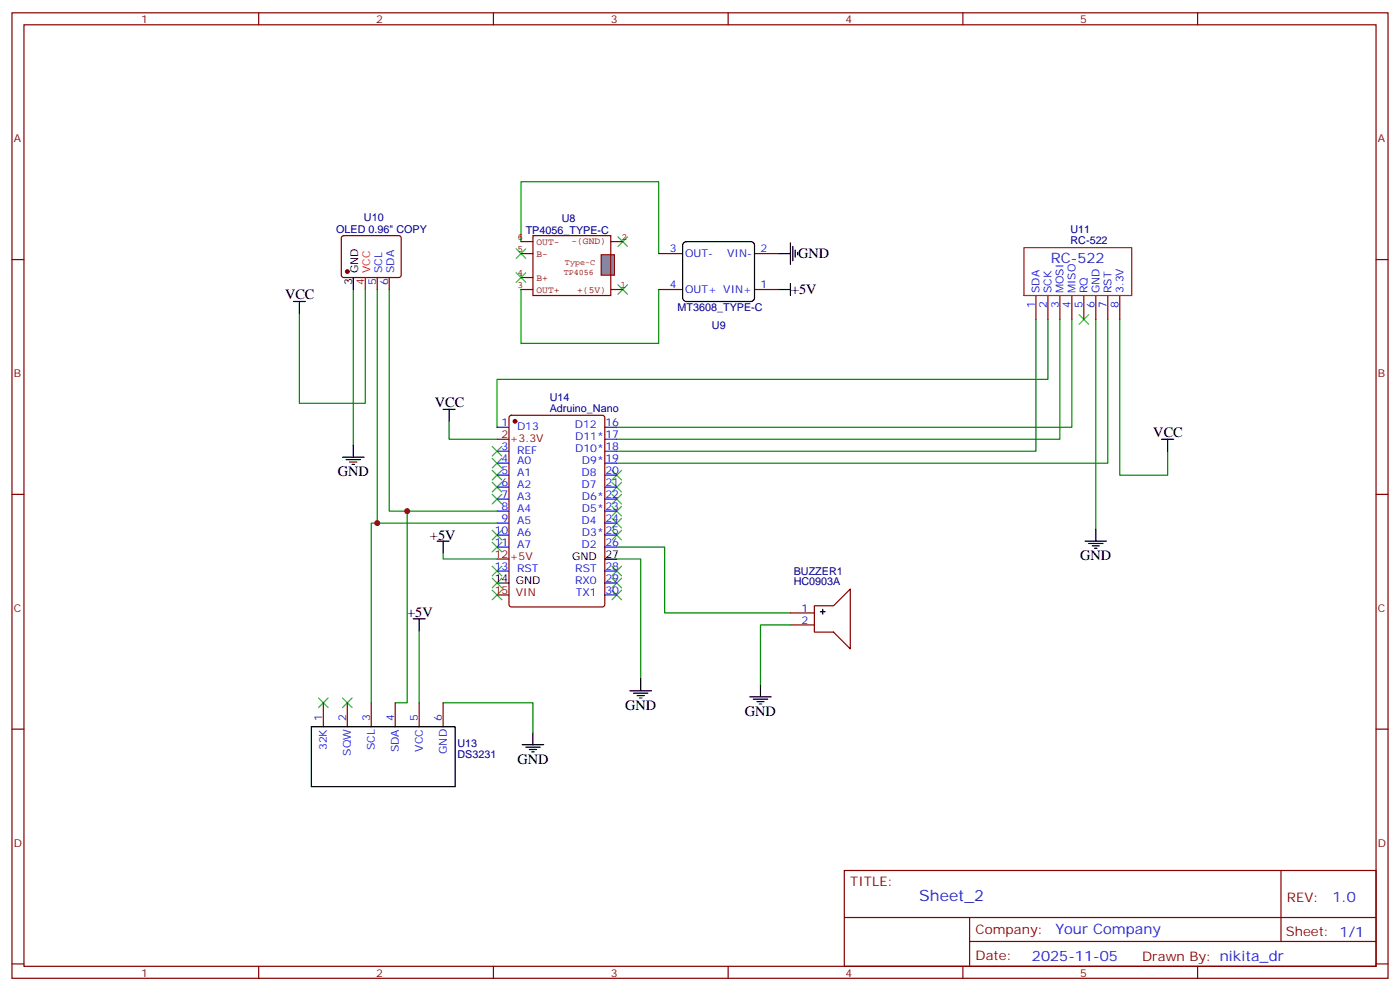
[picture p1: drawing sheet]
<svg xmlns="http://www.w3.org/2000/svg" width="412mm" height="292mm" viewBox="0 0 412 292" stroke-linecap="round" stroke-linejoin="round" font-family="sans-serif">
<g fill="none" stroke="#870000" stroke-width=".35">
<path d="M3.5 3.8h405.4v284.3h-405.4zM7.1 7.3h398.2v277.3h-398.2zM76.2 3.8v3.5M145.3 3.8v3.5M214.5 3.8v3.5M283.6 3.8v3.5M352.8 3.8v3.5M3.5 76.4h3.6M405.3 76.4h3.6M3.5 145.6h3.6M405.3 145.6h3.6M3.5 214.7h3.6"/>
<path d="M405.3 214.7h3.6M248.7 256.4h156.6v28.2h-156.6zM377.3 256.4v20.9M248.7 270.2h156.5M285.6 277.3h119.6M285.6 270.2v14.1M3.5 283.9h3.6M76.2 284.6v3.5M145.3 284.6v3.5M214.5 284.6v3.5M283.6 284.6v3.5M352.8 284.6v3.5"/>
<path d="M405.3 283.9h3.6"/>
</g>
<g fill="none" stroke="#3c3" stroke-width=".35">
<path d="M152 73.3l2.9 2.8M154.9 73.3l-2.9 2.8M182 69.7l2.9 2.9M184.9 69.7l-2.9 2.9M152 80.3l2.9 2.8M154.9 80.3l-2.9 2.8M182 83.9l2.9 2.8M184.9 83.9l-2.9 2.8M317.9 92.7l2.8 2.8M320.7 92.7l-2.8 2.8M145 138.5l2.8 2.9M145 135l2.8 2.8"/>
<path d="M145 131.5l2.8 2.8M147.8 138.5l-2.8 2.9M147.8 135l-2.8 2.8M147.8 131.5l-2.8 2.8M180.3 138.5l2.8 2.9M183.1 138.5l-2.8 2.9M145 159.7l2.8 2.8M145 156.2l2.8 2.8M145 145.6l2.8 2.8M145 142.1l2.8 2.8M147.8 159.7l-2.8 2.8M147.8 156.2l-2.8 2.8"/>
<path d="M147.8 145.6l-2.8 2.8M147.8 142.1l-2.8 2.8M180.3 142.1l2.8 2.8M180.3 145.6l2.8 2.8M180.3 149.1l2.8 2.8M180.3 152.6l2.8 2.9M180.3 156.2l2.8 2.8M183.1 142.1l-2.8 2.8M183.1 145.6l-2.8 2.8M183.1 149.1l-2.8 2.8M183.1 152.6l-2.8 2.9M183.1 156.2l-2.8 2.8"/>
<path d="M145 173.8l2.8 2.8M145 170.3l2.8 2.8M145 166.8l2.8 2.8M147.8 173.8l-2.8 2.8M147.8 170.3l-2.8 2.8M147.8 166.8l-2.8 2.8M180.3 166.8l2.8 2.8M180.3 170.3l2.8 2.8M180.3 173.8l2.8 2.8M183.1 166.8l-2.8 2.8M183.1 170.3l-2.8 2.8M183.1 173.8l-2.8 2.8"/>
<path d="M93.8 205.6l2.9 2.8M96.7 205.6l-2.9 2.8M100.9 205.6l2.8 2.8M103.7 205.6l-2.8 2.8"/>
</g>
<path d="M229.3 74.7h3.5M232.8 71.5v6.4M233.5 72.6v4.2M234.2 73.6v2.1M234.9 74.3v.7M229.3 85.3h3.5M232.8 83.5v3.5" fill="none" stroke="#000" stroke-width=".35"/>
<path d="M153.5 71.2v-17.7h40.5v21.2M153.5 85.3v15.8h40.5v-15.8" fill="none" stroke="#008700" stroke-width=".35"/>
<path d="M153.5 71.2h3.5M153.5 74.7h3.5M179.9 71.2h3.5M153.5 85.3h3.5M153.5 81.7h3.5M179.9 85.3h3.5" fill="none" stroke="#850000" stroke-width=".35"/>
<path d="M177.1 75h3.9v6h-3.9z" fill="#999" stroke="#850000" stroke-width=".35"/>
<path d="M157 69.4h22.9v17.6h-22.9z" fill="none" stroke="#850000" stroke-width=".35"/>
<g fill="none" stroke="#870000" stroke-width=".35">
<path d="M100.8 69.6l.4-.2h16.3l.5 .2 .2 .5-.1 11.2-.6 .4h-16.5l-.5-.7v-10.9zM194 74.7h7.1M222.2 74.7h7.1M111.1 81.7v3.6M114.7 81.7v3.6M194 85.3h7.1M222.2 85.3h7.1M305.2 87v7.1M308.7 87v7.1M312.2 87v7.1M315.7 87v7.1M319.3 87v7.1"/>
<path d="M322.8 87v7.1M326.3 87v7.1M329.8 87v7.1M146.4 129.4h3.5M150.2 122.5l.4-.2h26.8l.7 .4 .1 55.3-.5 .7-27.1 .1-.6-.5-.1-55.3zM146.4 164.6h3.5M146.4 175.2h3.5M239.9 178.4h5.6l5-4.9v17.6l-5-4.9h-5.6zM232.8 184h7.1M232.8 180.5h7.1M95.2 207v7M102.3 207v7"/>
<path d="M109.4 207v7M116.4 207v7M123.5 207v7M130.5 207v7"/>
</g>
<g fill="none" stroke="#000" stroke-width=".35">
<path d="M201.3 71.6l.8-.4h19.1l.6 .2 .4 .8v15.5l-.2 .7-.8 .4h-19.1l-.6-.2-.4-.9v-15.5zM86.4 88.8h3.6M88.2 88.8v3.5M104.1 81.7v3.6M100.9 134.7h6.3M102 135.4h4.2M103 136.1h2.1M103.7 136.8h.7M104.1 131.1v3.6M130.5 120.5h3.6M132.3 120.5v3.6M342.2 129.4h3.5"/>
<path d="M344 129.4v3.5M128.8 159.3h3.5M130.5 159.3v3.6M319.6 159.3h6.4M322.8 155.8v3.5M146.4 171.7h3.5M178.2 164.6h3.5M242.4 179.5v1.4M320.7 160.1h4.2M321.7 160.8h2.1M322.4 161.5h.7M121.7 182.3h3.5"/>
<path d="M123.5 182.3v3.5M188.7 199.9v3.5M241.7 180.2h1.4M91.7 214h42.4v17.7h-42.4zM153.8 219.3h6.4M157 215.8v3.5M185.6 203.4h6.3M186.6 204.2h4.3M187.7 204.9h2.1M188.4 205.6h.7M220.8 205.2h6.4M221.9 205.9h4.2"/>
<path d="M223 206.6h2.1M223.7 207.3h.7M224 201.7v3.5M154.9 220h4.2M155.9 220.7h2.1M156.6 221.4h.7"/>
</g>
<g fill="none" stroke="#008700" stroke-width=".35">
<path d="M104.1 85.3v45.8M107.6 85.3v33.5h-19.4v-26.5M111.1 85.3v68.8M114.7 85.3v65.2h5.2M305.2 94.1v38.8h-123.5M308.7 94.1v17.6h-162.3v14.1M312.2 94.1v35.3h-130.5M315.7 94.1v31.7h-134M322.8 94.1v61.7M326.3 94.1v42.3h-144.6M329.8 94.1v45.8h14.2v-7M132.3 124.1v5.3h14.1"/>
<path d="M146.4 154.1h-37v52.9M146.4 150.5h-26.5v56.5h-3.5M130.5 162.9v1.7h15.9M181.7 164.6h7v35.3M181.7 161.1h14.1v19.4h37M123.5 185.8v21.2M232.8 184h-8.8v17.7M130.5 207h26.5v8.8"/>
</g>
<g fill="#870000" stroke="#870000" stroke-width=".35">
<circle cx="102.3" cy="80" r=".53"/>
<circle cx="151.7" cy="124.1" r=".53"/>
</g>
<path d="M107.6 81.7v3.6" fill="none" stroke="#f00" stroke-width=".35"/>
<path d="M301.6 72.9h31.8v14.1h-31.8z" fill="none" stroke="#930" stroke-width=".35"/>
<g fill="none" stroke="#00f" stroke-width=".35">
<path d="M146.4 125.8h3.5M146.4 132.9h3.5M146.4 136.4h3.5M146.4 139.9h3.5M178.2 125.8h3.5M178.2 132.9h3.5M178.2 136.4h3.5M178.2 139.9h3.5M178.2 129.4h3.5M146.4 143.5h3.5M146.4 147h3.5M146.4 150.5h3.5"/>
<path d="M146.4 154.1h3.5M146.4 157.6h3.5M178.2 143.5h3.5M178.2 147h3.5M178.2 150.5h3.5M178.2 154.1h3.5M178.2 157.6h3.5M146.4 161.1h3.5M146.4 168.2h3.5M178.2 161.1h3.5M178.2 168.2h3.5M178.2 175.2h3.5"/>
<path d="M178.2 171.7h3.5"/>
</g>
<g fill="#c00">
<circle cx="111.1" cy="154.1" r=".88"/>
<circle cx="119.9" cy="150.5" r=".88"/>
</g>
<text font-size="4.6" fill="#00f" x="270.8" y="265.4">Sheet_2</text>
<g font-size="4.2">
<text x="235.1" y="76.1">GND</text>
<text x="84" y="88.1">VCC</text>
<text x="233" y="86.7">+5V</text>
<text x="128.1" y="119.8">VCC</text>
<text x="339.7" y="128.7">VCC</text>
<text x="99.5" y="140.3">GND</text>
<text x="126.6" y="159">+5V</text>
<text x="318.2" y="165">GND</text>
<text x="119.9" y="181.6">+5V</text>
<text x="184.1" y="209.1">GND</text>
<text x="219.4" y="210.9">GND</text>
<text x="152.4" y="225">GND</text>
</g>
<g font-size="4.2" fill="#00f">
<text x="309.5" y="77.6">RC-522</text>
<text x="392.5" y="265.6">1.0</text>
<text x="310.9" y="275.2">Your Company</text>
<text x="304" y="283">2025-11-05</text>
</g>
<g font-size="3.9" fill="#800">
<text x="250.5" y="260.9">TITLE:</text>
<text x="379.1" y="265.6">REV:</text>
<text x="287.4" y="275.1">Company:</text>
<text x="378.7" y="275.8">Sheet: 1/1</text>
<text x="287.4" y="282.8">Date:</text>
<text x="336.4" y="282.9">Drawn By: nikita_dr</text>
</g>
<g font-size="3.2" fill="#800">
<text x="41.6" y="6.8">1</text>
<text x="110.8" y="6.8">2</text>
<text x="179.9" y="6.8">3</text>
<text x="249.1" y="6.8">4</text>
<text x="318.2" y="6.8">5</text>
<text x="4.1" y="41.9">A</text>
<text x="405.9" y="41.9">A</text>
<text x="4.1" y="111">B</text>
<text x="405.9" y="111">B</text>
<text x="147.7" y="129">2</text>
<text x="150.2" y="130.1">+3.3V</text>
<text x="145.7" y="164.3">12</text>
<text x="150.2" y="165">+5V</text>
<text x="145.7" y="174.9">15</text>
<text x="151.9" y="175.6">VIN</text>
<text x="4.1" y="180.2">C</text>
<text x="405.9" y="180.2">C</text>
<text x="4.1" y="249.3">D</text>
<text x="405.9" y="249.3">D</text>
<text x="41.6" y="287.6">1</text>
<text x="110.8" y="287.6">2</text>
<text x="179.9" y="287.6">3</text>
<text x="249.1" y="287.6">4</text>
<text x="318.2" y="287.6">5</text>
</g>
<g font-size="3.2" fill="#000080">
<text x="107.2" y="65.2">U10</text>
<text x="165.5" y="65.2">U8</text>
<text x="99" y="68.8">OLED 0.96&quot; COPY</text>
<text x="154.9" y="68.8">TP4056_TYPE-C</text>
<text x="315.3" y="71.9">RC-522</text>
<text x="315.3" y="68.6">U11</text>
<text x="199.6" y="91.7">MT3608_TYPE-C</text>
<text x="209.7" y="97">U9</text>
<text x="161.9" y="118.1">U14</text>
<text x="161.9" y="121.2">Adruino_Nano</text>
<text x="233.8" y="172.4">HC0903A</text>
<text x="233.8" y="169.4">BUZZER1</text>
<text x="134.8" y="220.1">U13</text>
<text x="134.8" y="223.3">DS3231</text>
</g>
<g font-size="3.2" fill="#00f">
<text x="197.3" y="74.3">3</text>
<text x="201.8" y="75.7">OUT-</text>
<text x="214.2" y="75.7">VIN-</text>
<text x="224" y="74.3">2</text>
<text x="110.8" y="83.9" transform="rotate(-90 110.8 83.9)">5</text>
<text x="112.5" y="80.4" transform="rotate(-90 112.5 80.4)">SCL</text>
<text x="114.3" y="83.9" transform="rotate(-90 114.3 83.9)">6</text>
<text x="116.1" y="80.4" transform="rotate(-90 116.1 80.4)">SDA</text>
<text x="197.3" y="84.9">4</text>
<text x="201.8" y="86.3">OUT+ VIN+</text>
<text x="224" y="84.9">1</text>
<text x="306.2" y="86.3" transform="rotate(-90 306.2 86.3)">SDA</text>
<text x="309.7" y="86.3" transform="rotate(-90 309.7 86.3)">SCK</text>
<text x="313.3" y="86.3" transform="rotate(-90 313.3 86.3)">MOSI</text>
<text x="316.8" y="86.3" transform="rotate(-90 316.8 86.3)">MISO</text>
<text x="320.3" y="86.3" transform="rotate(-90 320.3 86.3)">RQ</text>
<text x="323.8" y="86.3" transform="rotate(-90 323.8 86.3)">GND</text>
<text x="327.4" y="86.3" transform="rotate(-90 327.4 86.3)">RST</text>
<text x="330.9" y="86.3" transform="rotate(-90 330.9 86.3)">3.3V</text>
<text x="304.8" y="90.8" transform="rotate(-90 304.8 90.8)">1</text>
<text x="308.3" y="90.8" transform="rotate(-90 308.3 90.8)">2</text>
<text x="311.9" y="90.8" transform="rotate(-90 311.9 90.8)">3</text>
<text x="315.4" y="90.8" transform="rotate(-90 315.4 90.8)">4</text>
<text x="318.9" y="90.8" transform="rotate(-90 318.9 90.8)">5</text>
<text x="322.4" y="90.8" transform="rotate(-90 322.4 90.8)">6</text>
<text x="326" y="90.8" transform="rotate(-90 326 90.8)">7</text>
<text x="329.5" y="90.8" transform="rotate(-90 329.5 90.8)">8</text>
<text x="147.7" y="125.5">1</text>
<text x="178.3" y="125.5">16</text>
<text x="152.3" y="126.5">D13</text>
<text x="169.3" y="126.2">D12</text>
<text x="169.4" y="129.7">D11*</text>
<text x="178.3" y="129">17</text>
<text x="147.7" y="132.5">3</text>
<text x="147.7" y="136.1">4</text>
<text x="152.3" y="133.6">REF</text>
<text x="152.3" y="136.8">A0</text>
<text x="169.4" y="133.2">D10*</text>
<text x="171.4" y="136.8">D9*</text>
<text x="178.3" y="136.1">19</text>
<text x="178.3" y="132.5">18</text>
<text x="147.7" y="139.6">5</text>
<text x="147.7" y="143.1">6</text>
<text x="152.3" y="140.3">A1</text>
<text x="152.3" y="143.8">A2</text>
<text x="171.3" y="143.8">D7</text>
<text x="171.3" y="140.3">D8</text>
<text x="178.3" y="143.1">21</text>
<text x="178.3" y="139.6">20</text>
<text x="147.7" y="146.6">7</text>
<text x="152.3" y="147.4">A3</text>
<text x="171.4" y="147.4">D6*</text>
<text x="178.3" y="146.6">22</text>
<text x="147.7" y="150.2">8</text>
<text x="147.7" y="153.7">9</text>
<text x="152.3" y="150.9">A4</text>
<text x="152.3" y="154.4">A5</text>
<text x="171.3" y="154.4">D4</text>
<text x="171.4" y="150.9">D5*</text>
<text x="178.3" y="153.7">24</text>
<text x="178.3" y="150.2">23</text>
<text x="145.7" y="157.2">10</text>
<text x="145.7" y="160.8">11</text>
<text x="152.3" y="157.9">A6</text>
<text x="152.3" y="161.5">A7</text>
<text x="171.3" y="161.5">D2</text>
<text x="171.4" y="157.9">D3*</text>
<text x="178.3" y="160.8">26</text>
<text x="178.3" y="157.2">25</text>
<text x="145.7" y="167.8">13</text>
<text x="178.3" y="167.8">28</text>
<text x="152.3" y="168.5">RST</text>
<text x="169.4" y="172">RX0</text>
<text x="169.5" y="168.5">RST</text>
<text x="178.3" y="171.3">29</text>
<text x="169.6" y="175.6">TX1</text>
<text x="178.3" y="174.9">30</text>
<text x="236.1" y="183.7">2</text>
<text x="236.1" y="180.2">1</text>
<text x="94.9" y="212.3" transform="rotate(-90 94.9 212.3)">1</text>
<text x="102" y="212.3" transform="rotate(-90 102 212.3)">2</text>
<text x="109" y="212.3" transform="rotate(-90 109 212.3)">3</text>
<text x="116.1" y="212.3" transform="rotate(-90 116.1 212.3)">4</text>
<text x="123.1" y="212.3" transform="rotate(-90 123.1 212.3)">5</text>
<text x="130.2" y="212.3" transform="rotate(-90 130.2 212.3)">6</text>
<text x="96.3" y="221" transform="rotate(-90 96.3 221)">32K</text>
<text x="110.4" y="220.9" transform="rotate(-90 110.4 220.9)">SCL</text>
<text x="117.5" y="221.5" transform="rotate(-90 117.5 221.5)">SDA</text>
<text x="124.5" y="221.3" transform="rotate(-90 124.5 221.3)">VCC</text>
<text x="103.4" y="222.5" transform="rotate(-90 103.4 222.5)">SQW</text>
<text x="131.6" y="222" transform="rotate(-90 131.6 222)">GND</text>
</g>
<g font-size="3.2">
<text x="103.7" y="83.9" transform="rotate(-90 103.7 83.9)">3</text>
<text x="105.5" y="80.4" transform="rotate(-90 105.5 80.4)">GND</text>
<text x="168.5" y="165">GND</text>
<text x="178.3" y="164.3">27</text>
<text x="145.7" y="171.3">14</text>
<text x="151.9" y="172">GND</text>
</g>
<g font-size="3.2" fill="#f00">
<text x="107.2" y="83.9" transform="rotate(-90 107.2 83.9)">4</text>
<text x="109" y="80.4" transform="rotate(-90 109 80.4)">VCC</text>
</g>
<g font-size="2.8" fill="#840000">
<text x="152.5" y="70.8">6</text>
<text x="168.3" y="71.8">-(GND)</text>
<text x="183.1" y="70.8">2</text>
<text x="152.5" y="74.3">5</text>
<text x="158" y="72.1">OUT-</text>
<text x="158" y="75.7">B-</text>
<text x="152.5" y="81.4">4</text>
<text x="158" y="82.7">B+</text>
<text x="152.5" y="84.9">3</text>
<text x="158" y="86.2">OUT+</text>
<text x="170" y="86.2">+(5V)</text>
<text x="182.7" y="84.9">1</text>
</g>
<g font-size="2.5" fill="#840000">
<text x="166.4" y="77.9">Type-C</text>
<text x="166.1" y="81">TP4056</text>
</g>
</svg>
